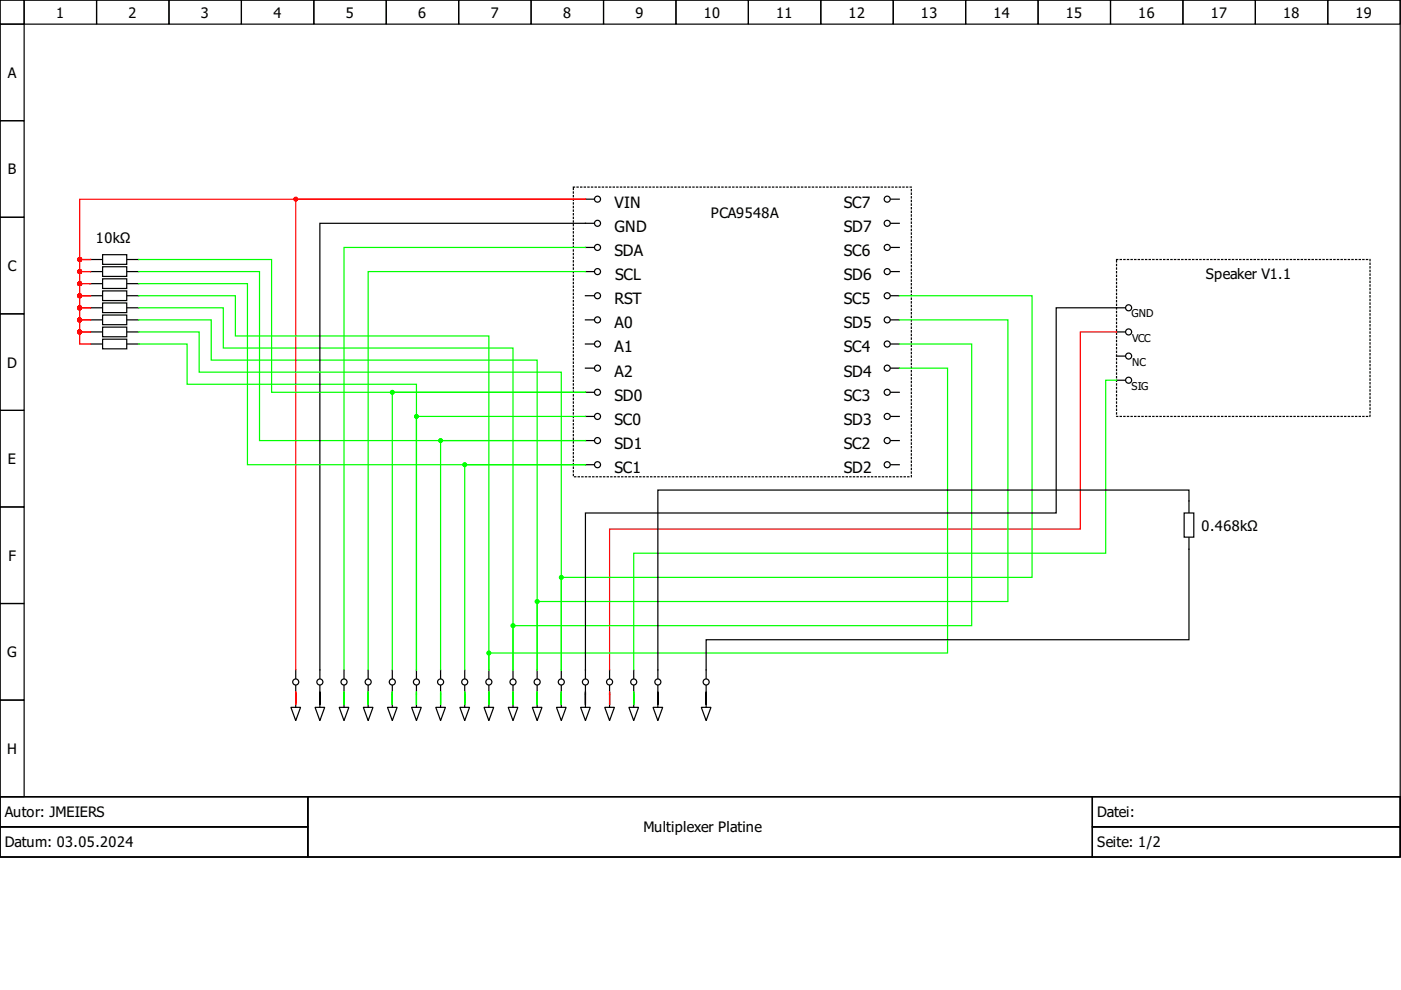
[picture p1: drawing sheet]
<svg xmlns="http://www.w3.org/2000/svg" width="297mm" height="210mm" viewBox="0 0 297 210" stroke-linecap="round" stroke-linejoin="round" font-family="sans-serif">
<g fill="none" stroke="#000" stroke-width=".26">
<path d="M0 0h296.9v168.9h-296.9zM0 0h5.1v5.1h-5.1zM0 5.1h5.1v20.5h-5.1zM5.1 0h15.4v5.1h-15.4zM20.5 0h15.3v5.1h-15.3zM35.8 0h15.4v5.1h-15.4zM51.2 0h15.3v5.1h-15.3zM66.5 0h15.4v5.1h-15.4zM81.9 0h15.4v5.1h-15.4zM97.3 0h15.3v5.1h-15.3zM112.6 0h15.4v5.1h-15.4zM128 0h15.3v5.1h-15.3z"/>
<path d="M143.3 0h15.4v5.1h-15.4zM158.7 0h15.3v5.1h-15.3zM174 0h15.4v5.1h-15.4zM189.4 0h15.3v5.1h-15.3zM204.7 0h15.4v5.1h-15.4zM220.1 0h15.3v5.1h-15.3zM235.4 0h15.4v5.1h-15.4zM250.8 0h15.4v5.1h-15.4zM266.2 0h15.3v5.1h-15.3zM281.5 0h15.4v5.1h-15.4zM0 25.6h5.1v20.5h-5.1zM0 46.1h5.1v20.4h-5.1z"/>
<path d="M19.2 57.6h10.2M188.9 47.3h1.8M188.9 52.5h1.8M0 66.5h5.1v20.5h-5.1zM124.1 72.9h1.8M124.1 67.8h1.8M188.9 72.9h1.8M0 87h5.1v20.5h-5.1zM124.1 88.3h1.8M0 107.5h5.1v20.5h-5.1zM0 128h5.1v20.4h-5.1zM0 148.4h5.1v20.5h-5.1z"/>
<path d="M62.7 142v1.8M62.7 145.4v1.8M103.6 142v1.8M103.6 145.4v1.8M108.8 142v1.8M108.8 145.4v1.8M149.7 149.7h.1M0 168.9h296.9v12.8h-296.9zM0 168.9h65.3v6.4h-65.3zM0 175.3h65.3v6.4h-65.3zM65.3 168.9h166.3v12.8h-166.3zM231.6 168.9h65.3v6.4h-65.3z"/>
<path d="M231.6 175.3h65.3v6.4h-65.3z"/>
<circle cx="188.1" cy="52.5" r=".64"/>
<circle cx="188.1" cy="47.3" r=".64"/>
<circle cx="126.7" cy="67.8" r=".64"/>
<circle cx="126.7" cy="72.9" r=".64"/>
<circle cx="188.1" cy="72.9" r=".64"/>
<circle cx="126.7" cy="88.3" r=".64"/>
<circle cx="62.7" cy="144.6" r=".64"/>
<circle cx="103.6" cy="144.6" r=".64"/>
<circle cx="108.8" cy="144.6" r=".64"/>
</g>
<path d="M121.6 39.7h71.6v61.4h-71.6zM236.7 55h53.8v33.3h-53.8z" fill="none" stroke="#000" stroke-width=".26" stroke-dasharray=".3 .5"/>
<path d="M21.8 56.6h5.1v2h-5.1z" fill-rule="evenodd" fill="#fff" stroke="#000" stroke-width=".26"/>
<path d="M252.1 106.2v10.2" fill="none" stroke="#000" stroke-width=".26"/>
<path d="M251.1 108.8h2v5.1h-2z" fill-rule="evenodd" fill="#fff" stroke="#000" stroke-width=".26"/>
<path d="M19.2 67.8h10.2" fill="none" stroke="#000" stroke-width=".26"/>
<path d="M21.8 66.8h5.1v2h-5.1z" fill-rule="evenodd" fill="#fff" stroke="#000" stroke-width=".26"/>
<g fill="none" stroke="#000" stroke-width=".26">
<path d="M19.2 72.9h10.2M61.7 150h2l-1 2.8zM62.7 149.2v.8M66.8 150h2l-1 2.8zM67.8 149.2v.8M71.9 150h2.1l-1.1 2.8zM72.9 149.2v.8M77 150h2.1l-1 2.8zM78.1 149.2v.8M82.2 150h2l-1 2.8zM83.2 149.2v.8M87.3 150h2l-1 2.8z"/>
<path d="M88.3 149.2v.8M92.4 150h2l-1 2.8zM93.4 149.2v.8M97.5 150h2.1l-1.1 2.8zM98.5 149.2v.8M102.6 150h2.1l-1.1 2.8zM103.6 149.2v.8M107.7 150h2.1l-1 2.8zM108.8 149.2v.8M112.9 150h2l-1 2.8zM113.9 149.2v.8M118 150h2l-1 2.8z"/>
<path d="M119 149.2v.8M123.1 150h2l-1 2.8zM124.1 149.2v.8M128.2 150h2.1l-1.1 2.8zM129.2 149.2v.8M133.3 150h2.1l-1 2.8zM134.4 149.2v.8M138.5 150h2l-1 2.8zM139.5 149.2v.8M148.7 150h2l-1 2.8zM149.7 149.2v.8"/>
</g>
<path d="M21.8 71.9h5.1v2.1h-5.1z" fill-rule="evenodd" fill="#fff" stroke="#000" stroke-width=".26"/>
<path d="M19.2 65.3h10.2" fill="none" stroke="#000" stroke-width=".26"/>
<path d="M21.8 64.2h5.1v2.1h-5.1z" fill-rule="evenodd" fill="#fff" stroke="#000" stroke-width=".26"/>
<path d="M19.2 62.7h10.2" fill="none" stroke="#000" stroke-width=".26"/>
<path d="M21.8 61.7h5.1v2h-5.1z" fill-rule="evenodd" fill="#fff" stroke="#000" stroke-width=".26"/>
<path d="M19.2 55h10.2" fill="none" stroke="#000" stroke-width=".26"/>
<path d="M21.8 54h5.1v2h-5.1z" fill-rule="evenodd" fill="#fff" stroke="#000" stroke-width=".26"/>
<path d="M19.2 70.4h10.2" fill="none" stroke="#000" stroke-width=".26"/>
<path d="M21.8 69.4h5.1v2h-5.1z" fill-rule="evenodd" fill="#fff" stroke="#000" stroke-width=".26"/>
<path d="M19.2 60.1h10.2" fill="none" stroke="#000" stroke-width=".26"/>
<path d="M21.8 59.1h5.1v2.1h-5.1z" fill-rule="evenodd" fill="#fff" stroke="#000" stroke-width=".26"/>
<g fill="none" stroke="#000" stroke-width=".26">
<path d="M124.1 52.5h1.8M124.1 42.2h1.8M124.1 57.6h1.8M125.9 47.3h-58.1v96.5M188.9 42.2h1.8M188.9 57.6h1.8M124.1 78.1h1.8M124.1 62.7h1.8M188.9 78.1h1.8M188.9 62.7h1.8M188.9 67.8h1.8M236.7 70.4h1.8"/>
<path d="M236.7 75.5h1.8M238.5 65.3h-14.6v43.5h-99.8v35M124.1 83.2h1.8M124.1 93.4h1.8M124.1 98.5h1.8M188.9 83.2h1.8M188.9 93.4h1.8M188.9 98.5h1.8M188.9 88.3h1.8M236.7 80.6h1.8M252.1 106.2v-2.3h-112.6v39.9M252.1 116.4v19.2h-102.4v8.2"/>
<path d="M67.8 145.4v4.1v-2.9v2.3M72.9 142v1.8M72.9 145.4v1.8M78.1 142v1.8M78.1 145.4v1.8M83.2 142v1.8M83.2 145.4v1.8M88.3 142v1.8M88.3 145.4v1.8M93.4 142v1.8M93.4 145.4v1.8M98.5 142v1.8"/>
<path d="M98.5 145.4v1.8M113.9 142v1.8M113.9 145.4v1.8M119 142v1.8M119 145.4v1.8M124.1 145.4v4.1v-2.9v2.3M129.2 142v1.8M129.2 145.4v1.8M134.4 142v1.8M134.4 145.4v1.8M139.5 145.4v4.1v-2.9v2.3M149.7 145.4v4.1v-2.9v2.3"/>
<circle cx="126.7" cy="47.3" r=".64"/>
<circle cx="126.7" cy="52.5" r=".64"/>
<circle cx="126.7" cy="42.2" r=".64"/>
<circle cx="126.7" cy="57.6" r=".64"/>
<circle cx="188.1" cy="42.2" r=".64"/>
<circle cx="188.1" cy="57.6" r=".64"/>
<circle cx="126.7" cy="78.1" r=".64"/>
<circle cx="126.7" cy="62.7" r=".64"/>
<circle cx="188.1" cy="62.7" r=".64"/>
<circle cx="188.1" cy="78.1" r=".64"/>
<circle cx="188.1" cy="67.8" r=".64"/>
<circle cx="239.3" cy="70.4" r=".64"/>
<circle cx="239.3" cy="65.3" r=".64"/>
<circle cx="239.3" cy="75.5" r=".64"/>
<circle cx="126.7" cy="93.4" r=".64"/>
<circle cx="126.7" cy="83.2" r=".64"/>
<circle cx="126.7" cy="98.5" r=".64"/>
<circle cx="188.1" cy="88.3" r=".64"/>
<circle cx="188.1" cy="98.5" r=".64"/>
<circle cx="188.1" cy="93.4" r=".64"/>
<circle cx="188.1" cy="83.2" r=".64"/>
<circle cx="239.3" cy="80.6" r=".64"/>
<circle cx="67.8" cy="144.6" r=".64"/>
<circle cx="72.9" cy="144.6" r=".64"/>
<circle cx="78.1" cy="144.6" r=".64"/>
<circle cx="83.2" cy="144.6" r=".64"/>
<circle cx="88.3" cy="144.6" r=".64"/>
<circle cx="93.4" cy="144.6" r=".64"/>
<circle cx="98.5" cy="144.6" r=".64"/>
<circle cx="113.9" cy="144.6" r=".64"/>
<circle cx="119" cy="144.6" r=".64"/>
<circle cx="124.1" cy="144.6" r=".64"/>
<circle cx="129.2" cy="144.6" r=".64"/>
<circle cx="134.4" cy="144.6" r=".64"/>
<circle cx="139.5" cy="144.6" r=".64"/>
<circle cx="149.7" cy="144.6" r=".64"/>
</g>
<path d="M37.1 121.6h92.1v5.1h-92.1z" fill="#fff" stroke="#fff" stroke-width=".26"/>
<path d="M19.2 72.9h-2.3v-2.5h2.3h-2.3v-2.6h2.3h-2.3v-2.5h2.3h-2.3v-2.6h2.3h-2.3v-2.6h2.3h-2.3v-2.5h2.3h-2.3v-2.6h2.3h-2.3v-12.8h107.2h-61.4v99.8M236.7 70.4h-7.6v41.8h-99.9v29.8M62.7 147.2v2.3v-2.9v2.3M129.2 147.2v2.3v-2.9v2.3" fill="none" stroke="#f00" stroke-width=".26"/>
<g fill="none" stroke="#0f0" stroke-width=".26">
<path d="M29.4 55h28.2v28.2h66.5h-40.9v58.8M29.4 57.6h25.6v35.8h69.1h-30.7v48.6M124.1 57.6h-46v84.4M124.1 52.5h-51.2v89.5M29.4 72.9h10.3v8.6h48.6v60.5v-53.7h35.8M29.4 65.3h17.9v8.5h61.5v68.2v-9.3h97.2v-59.8h-15.3M29.4 60.1h23.1v38.4h71.6h-25.6v43.5M29.4 67.8h15.4v8.6h69.1v65.6v-14.5h99.8v-59.7h-23M29.4 62.7h20.5v8.5h53.7v70.8v-3.5h97.3v-60.4h-10.2M190.7 62.7h28.1v59.7h-99.8v19.6v-63.1h-76.8v-8.5h-12.8M236.7 80.6h-2.3v36.7h-100v24.7M72.9 147.2v2.3v-2.9v2.3"/>
<path d="M78.1 147.2v2.3v-2.9v2.3M83.2 147.2v2.3v-2.9v2.3M88.3 147.2v2.3v-2.9v2.3M93.4 147.2v2.3v-2.9v2.3M98.5 147.2v2.3v-2.9v2.3M103.6 147.2v2.3v-2.9v2.3M108.8 147.2v2.3v-2.9v2.3M113.9 147.2v2.3v-2.9v2.3M119 147.2v2.3v-2.9v2.3M134.4 147.2v2.3v-2.9v2.3"/>
</g>
<g fill="#f00" stroke="#f00" stroke-width=".26">
<circle cx="16.9" cy="62.7" r=".38"/>
<circle cx="16.9" cy="65.3" r=".38"/>
<circle cx="16.9" cy="57.6" r=".38"/>
<circle cx="16.9" cy="60.1" r=".38"/>
<circle cx="16.9" cy="67.8" r=".38"/>
<circle cx="16.9" cy="70.4" r=".38"/>
<circle cx="16.9" cy="55" r=".38"/>
<circle cx="62.7" cy="42.2" r=".38"/>
</g>
<g fill="#0f0" stroke="#0f0" stroke-width=".26">
<circle cx="98.5" cy="98.5" r=".38"/>
<circle cx="88.3" cy="88.3" r=".38"/>
<circle cx="108.8" cy="132.7" r=".38"/>
<circle cx="83.2" cy="83.2" r=".38"/>
<circle cx="93.4" cy="93.4" r=".38"/>
<circle cx="119" cy="122.4" r=".38"/>
<circle cx="103.6" cy="138.5" r=".38"/>
<circle cx="113.9" cy="127.5" r=".38"/>
</g>
<g font-size="3.3">
<text x="130.3" y="44">VIN</text>
<text x="178.9" y="44">SC7</text>
<text x="130.3" y="49.1">GND</text>
<text x="178.9" y="49.1">SD7</text>
<text x="130.3" y="54.3">SDA</text>
<text x="130.4" y="59.4">SCL</text>
<text x="178.9" y="54.3">SC6</text>
<text x="178.9" y="59.4">SD6</text>
<text x="130.3" y="64.5">RST</text>
<text x="178.9" y="64.5">SC5</text>
<text x="130.3" y="69.6">A0</text>
<text x="178.9" y="69.6">SD5</text>
<text x="130.3" y="74.7">A1</text>
<text x="178.9" y="74.7">SC4</text>
<text x="130.3" y="79.8">A2</text>
<text x="178.9" y="79.8">SD4</text>
<text x="130.3" y="85">SD0</text>
<text x="178.9" y="85">SC3</text>
<text x="130.3" y="90.1">SC0</text>
<text x="130.3" y="95.2">SD1</text>
<text x="178.9" y="90.1">SD3</text>
<text x="178.9" y="95.2">SC2</text>
<text x="130.3" y="100.3">SC1</text>
<text x="178.9" y="100.3">SD2</text>
</g>
<g font-size="3.1">
<text x="11.9" y="3.7">1</text>
<text x="27.3" y="3.7">2</text>
<text x="42.6" y="3.7">3</text>
<text x="58" y="3.7">4</text>
<text x="73.3" y="3.7">5</text>
<text x="88.7" y="3.7">6</text>
<text x="104" y="3.7">7</text>
<text x="119.4" y="3.7">8</text>
<text x="134.7" y="3.7">9</text>
<text x="149.2" y="3.7">10</text>
<text x="164.6" y="3.7">11</text>
<text x="179.9" y="3.7">12</text>
<text x="195.3" y="3.7">13</text>
<text x="210.6" y="3.7">14</text>
<text x="226" y="3.7">15</text>
<text x="241.3" y="3.7">16</text>
<text x="256.7" y="3.7">17</text>
<text x="272" y="3.7">18</text>
<text x="287.4" y="3.7">19</text>
<text x="1.7" y="16.5">A</text>
<text x="1.7" y="37">B</text>
<text x="150.7" y="46.3">PCA9548A</text>
<text x="20.3" y="51.4">10kΩ</text>
<text x="1.7" y="57.5">C</text>
<text x="255.7" y="59.1">Speaker V1.1</text>
<text x="1.5" y="77.9">D</text>
<text x="1.7" y="98.4">E</text>
<text x="254.8" y="112.5">0.468kΩ</text>
<text x="1.8" y="118.9">F</text>
<text x="1.5" y="139.4">G</text>
<text x="1.5" y="159.8">H</text>
<text x="1" y="173.3">Autor: JMEIERS</text>
<text x="232.6" y="173.3">Datei:</text>
<text x="1" y="179.7">Datum: 03.05.2024</text>
<text x="136.4" y="176.5">Multiplexer Platine</text>
<text x="232.6" y="179.7">Seite: 1/2</text>
</g>
<g font-size="2.3">
<text x="239.9" y="67.3">GND</text>
<text x="240.1" y="72.4">VCC</text>
<text x="240.1" y="77.5">NC</text>
<text x="239.9" y="82.7">SIG</text>
</g>
</svg>
